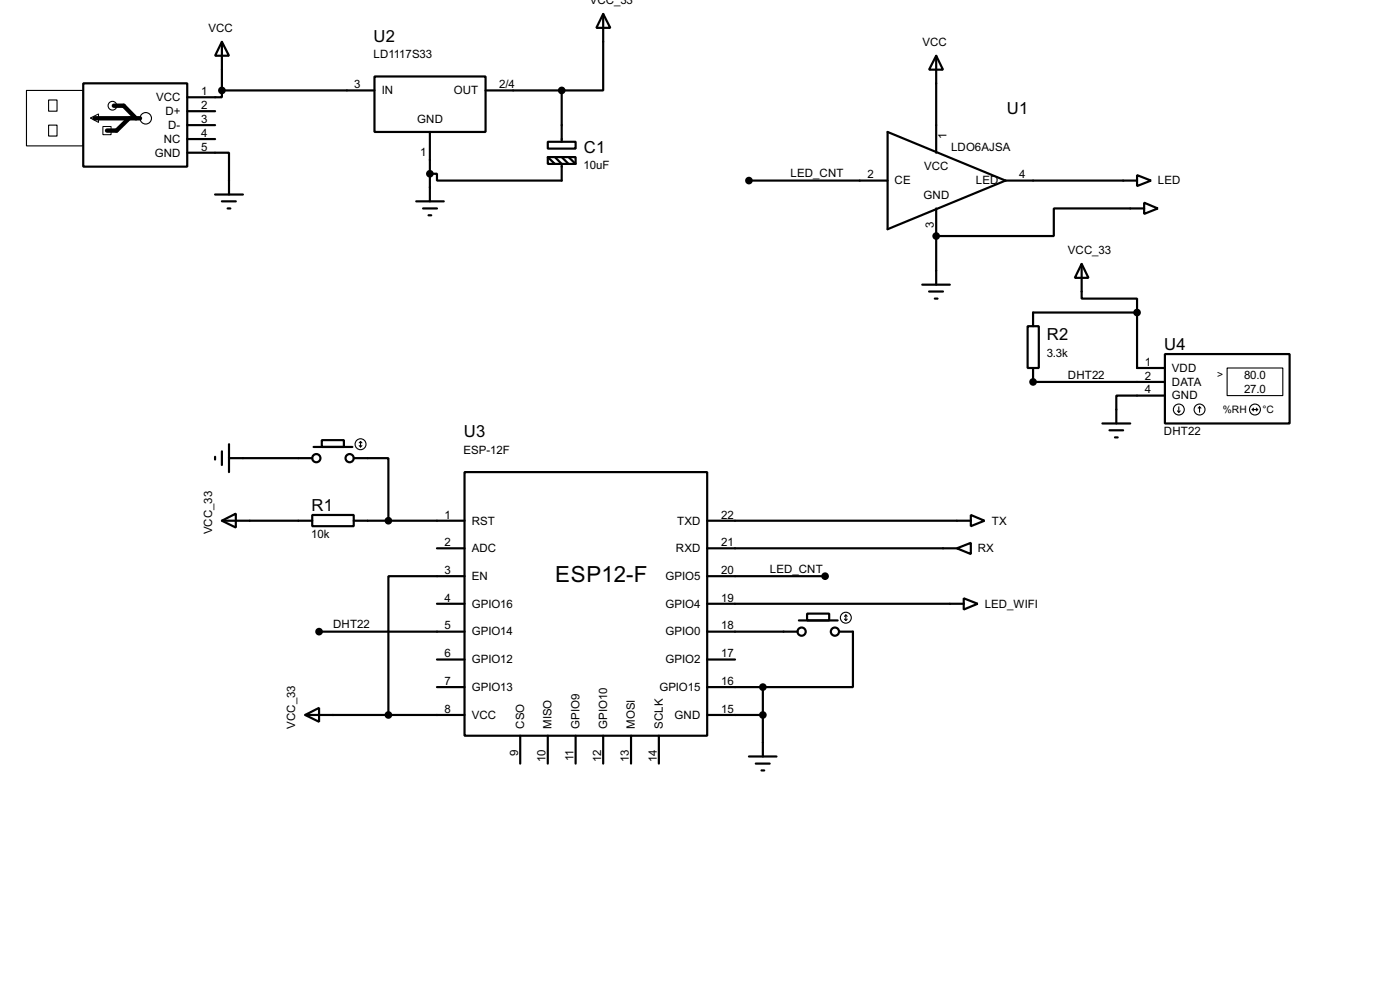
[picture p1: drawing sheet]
<svg xmlns="http://www.w3.org/2000/svg" width="256mm" height="180mm" viewBox="0 0 256 180" stroke-linecap="round" stroke-linejoin="round" font-family="sans-serif">
<g fill="none" stroke="#000" stroke-width=".4">
<path d="M15.3 15.3h19v15.2h-19zM40.7 7.7l1.3 2.5h-2.6zM40.7 16.6v1.2h-6.4M40.7 7.7v8.9M40.7 16.6h27.9M68.6 14h20.4v10.2h-20.4zM89 16.6h13.9M102.9 16.6v9.4M110.5 2.6l1.3 2.5h-2.5zM110.5 2.6v14h-7.6M171.5 10.2l1.3 2.6h-2.6zM171.5 10.2v17.8"/>
<path d="M34.3 28h7.7v7.6M34.3 20.4h5.1M34.3 22.9h5.1M34.3 25.5h5.1M39.4 35.6h5.1M40.7 36.9h2.5M41.7 38.2h.5M76.3 36.9h5M77.5 38.2h2.6M78.5 39.4h.5M78.8 24.2v12.7M100.4 26h5.1v1.2h-5.1z"/>
<path d="M100.4 28.8h5.1v1.2h-5.1zM100.4 28.8l1.3 1.2M101.7 28.8l1.2 1.2v3.1h-22.8v-1.3h-1.3M102.9 28.8l1.3 1.2M104.2 28.8l1.3 1.2M137.2 33.1h25.4M162.6 24.2l21.6 8.9-21.6 8.9zM171.5 38.2v13.9M184.2 33.1h24.1M208.3 32.1l2.6 1-2.6 1zM209.6 37.1l2.5 1.1-2.5 1zM209.6 38.2h-16.5v5h-21.6"/>
<path d="M169 52.1h5M170.2 53.4h2.6M171.3 54.7h.5M188.3 59.7h2v7.7h-2zM198.2 48.3l1.2 2.6h-2.5zM198.2 48.3v6.4h10.1v2.5M208.3 57.2v10.2h5.1M208.3 57.2h-19v2.5M189.3 67.4v2.5h24.1M202 77.5h5.1M203.3 78.8h2.5M213.4 64.8h22.9v12.7h-22.9z"/>
<path d="M213.4 72.4h-8.9v5.1M39.4 83.6v.5M40.7 95.3l2.5-1.3v2.6zM40.7 82.6v2.5M40.7 95.3h16.5M42 83.9h15.2M42 81.3v5.1M57.2 94.3h7.6v2h-7.6zM57.5 81.8h7.1M59 80.6h4v1.2h-4zM64.8 83.9h6.4v11.4M64.8 95.3h20.3"/>
<path d="M85.1 86.4h44.5v48.3h-44.5zM129.6 95.3h48.3M177.9 94.3l2.5 1-2.5 1zM204.3 80.1h.5M58.5 115.6h26.6M80.1 100.4h5M80.1 110.5h5M85.1 105.5h-13.9v25.4M129.6 115.6h16.5M129.6 100.4h45.7M129.6 105.5h21.6M129.6 110.5h47"/>
<path d="M146.4 113.6h7.1M147.9 112.3h4v1.3h-4zM153.7 115.6h2.6v10.2h-16.5M175.3 100.4l2.6-1v2zM176.6 109.5l2.5 1-2.5 1.1zM55.9 130.9l2.6-1.3v2.5zM55.9 130.9h29.2M80.1 125.8h5M80.1 120.7h5M95.3 134.7v5.1M100.4 134.7v5.1M105.5 134.7v5.1"/>
<path d="M110.5 134.7v5.1M115.6 134.7v5.1M120.7 134.7v5.1M129.6 130.9h10.2M129.6 125.8h10.2M129.6 120.7h5.1M137.2 138.5h5.1M138.5 139.8h2.5M139.8 125.8v12.7M139.5 141h.5"/>
<circle cx="57.9" cy="83.9" r=".75"/>
<circle cx="64" cy="83.9" r=".75"/>
<circle cx="146.8" cy="115.6" r=".75"/>
<circle cx="152.9" cy="115.6" r=".75"/>
</g>
<g fill="#000">
<circle cx="171.5" cy="43.2" r=".2"/>
<circle cx="189.3" cy="69.9" r=".2"/>
</g>
<g fill="none" stroke="#000" stroke-width=".2">
<path d="M4.9 16.6h10.4v10.1h-10.4zM8.9 18.3h1.6v2.1h-1.6zM8.9 22.9h1.6v2h-1.6zM215.7 75.2l.3 .3M216 74.5v1M216.2 75.2l-.2 .3M219.8 74.5l-.3 .2M219.8 74.5l.2 .2M219.8 74.5v1M224.8 67.4h10.2v5h-10.2zM229.4 75h1M229.4 75l.3 .2"/>
<path d="M229.7 74.7l-.3 .3M230.2 74.7l.2 .3M230.4 75l-.2 .2M65.8 81.6l.3 .2M66.1 80.8v1M66.1 80.8l-.3 .3M66.1 80.8l.2 .3M66.3 81.6l-.2 .2M154.7 113.3l.3 .3M155 112.6v1M155 112.6l-.3 .2M155 112.6l.2 .2"/>
<path d="M155.2 113.3l-.2 .3"/>
<circle cx="20.6" cy="19.4" r=".8"/>
<circle cx="26.7" cy="21.7" r="1.05"/>
<circle cx="215.9" cy="75" r="1"/>
<circle cx="219.7" cy="75" r="1"/>
<circle cx="229.9" cy="75" r="1"/>
<circle cx="66" cy="81.3" r="1"/>
<circle cx="154.9" cy="113.1" r="1"/>
</g>
<path d="M20.9 19.4h1.8l2.2 2.3M17.3 21.7h8.4M23.7 21.7l-2.3 2.2h-1.8" fill="none" stroke="#000" stroke-width=".8"/>
<path d="M16.6 21.6l1.5-.7v1.5zM18.9 23.2h1.5v1.5h-1.5z" fill="none" stroke="#000" stroke-width=".18"/>
<g fill="#000" stroke="#000" stroke-width=".4">
<circle cx="40.6" cy="16.6" r=".5"/>
<circle cx="102.9" cy="16.6" r=".5"/>
<circle cx="78.7" cy="31.8" r=".5"/>
<circle cx="137.2" cy="33.1" r=".5"/>
<circle cx="171.5" cy="43.2" r=".5"/>
<circle cx="208.3" cy="57.2" r=".5"/>
<circle cx="189.2" cy="69.9" r=".5"/>
<circle cx="71.1" cy="95.3" r=".5"/>
<circle cx="58.4" cy="115.6" r=".5"/>
<circle cx="151.1" cy="105.5" r=".5"/>
<circle cx="71.1" cy="130.9" r=".5"/>
<circle cx="139.7" cy="125.8" r=".5"/>
<circle cx="139.7" cy="130.9" r=".5"/>
</g>
<text font-size="4.6" x="101.7" y="106.6">ESP12-F</text>
<g font-size="3.4">
<text x="68.5" y="7.6">U2</text>
<text x="184.5" y="20.8">U1</text>
<text x="107" y="28">C1</text>
<text x="191.8" y="62.3">R2</text>
<text x="213.3" y="64">U4</text>
<text x="85" y="80.1">U3</text>
<text x="57.1" y="93.5">R1</text>
</g>
<g font-size="2.4">
<text x="38.2" y="5.8">VCC</text>
<text x="108" y=".7">VCC_33</text>
<text x="68.4" y="10.6">LD1117S33</text>
<text x="169" y="8.3">VCC</text>
<text x="36.9" y="17.4">1</text>
<text x="64.9" y="16.2">3</text>
<text x="69.9" y="17.3">IN</text>
<text x="83.1" y="17.3">OUT</text>
<text x="91.5" y="16.2">2/4</text>
<text x="28.6" y="18.5">VCC</text>
<text x="30.3" y="21">D+</text>
<text x="30.8" y="23.6">D-</text>
<text x="36.9" y="19.9">2</text>
<text x="36.9" y="22.5">3</text>
<text x="76.4" y="22.5">GND</text>
<text x="28.3" y="28.6">GND</text>
<text x="30" y="26.1">NC</text>
<text x="36.9" y="25">4</text>
<text x="36.9" y="27.5">5</text>
<text x="77" y="28.6">1</text>
<text x="173.4" y="25.4" transform="rotate(-90 173.4 25.4)">1</text>
<text x="174.2" y="27.5">LDO6AJSA</text>
<text x="106.9" y="31">10uF</text>
<text x="144.8" y="32.5">LED_CNT</text>
<text x="158.9" y="32.6">2</text>
<text x="163.9" y="33.8">CE</text>
<text x="169.3" y="31.2">VCC</text>
<text x="178.8" y="33.8">LED</text>
<text x="186.7" y="32.6">4</text>
<text x="212.1" y="33.8">LED</text>
<text x="169.2" y="36.5">GND</text>
<text x="171.1" y="41.8" transform="rotate(-90 171.1 41.8)">3</text>
<text x="195.6" y="46.5">VCC_33</text>
<text x="191.8" y="65.3">3.3k</text>
<text x="195.6" y="69.3">DHT22</text>
<text x="209.7" y="69.5">2</text>
<text x="209.7" y="67">1</text>
<text x="209.7" y="72">4</text>
<text x="214.7" y="70.6">DATA</text>
<text x="214.7" y="68.1">VDD</text>
<text x="227.9" y="69.3">80.0</text>
<text x="227.9" y="71.9">27.0</text>
<text x="214.7" y="73.1">GND</text>
<text x="84.9" y="83">ESP-12F</text>
<text x="213.2" y="79.6">DHT22</text>
<text x="81.5" y="94.9">1</text>
<text x="132.1" y="94.9">22</text>
<text x="38.9" y="97.8" transform="rotate(-90 38.9 97.8)">VCC_33</text>
<text x="57" y="98.4">10k</text>
<text x="81.5" y="100">2</text>
<text x="86.4" y="96">RST</text>
<text x="86.4" y="101.1">ADC</text>
<text x="123.8" y="101.1">RXD</text>
<text x="124" y="96">TXD</text>
<text x="132.1" y="100">21</text>
<text x="179.1" y="101.1">RX</text>
<text x="181.7" y="96">TX</text>
<text x="81.5" y="105.1">3</text>
<text x="86.4" y="106.2">EN</text>
<text x="121.9" y="106.2">GPIO5</text>
<text x="132.1" y="105.1">20</text>
<text x="141" y="104.9">LED_CNT</text>
<text x="81.5" y="110.1">4</text>
<text x="86.4" y="111.2">GPIO16</text>
<text x="121.9" y="111.2">GPIO4</text>
<text x="132.1" y="110.1">19</text>
<text x="180.4" y="111.2">LED_WIFI</text>
<text x="61" y="115">DHT22</text>
<text x="81.5" y="115.2">5</text>
<text x="86.4" y="116.3">GPIO14</text>
<text x="121.9" y="116.3">GPIO0</text>
<text x="132.1" y="115.2">18</text>
<text x="81.5" y="120.3">6</text>
<text x="81.5" y="125.4">7</text>
<text x="86.4" y="121.4">GPIO12</text>
<text x="121.9" y="121.4">GPIO2</text>
<text x="132.1" y="125.4">16</text>
<text x="132.1" y="120.3">17</text>
<text x="81.5" y="130.5">8</text>
<text x="86.4" y="126.5">GPIO13</text>
<text x="86.4" y="131.6">VCC</text>
<text x="120.8" y="126.5">GPIO15</text>
<text x="123.6" y="131.6">GND</text>
<text x="132.1" y="130.5">15</text>
<text x="54.1" y="133.4" transform="rotate(-90 54.1 133.4)">VCC_33</text>
<text x="96" y="133.4" transform="rotate(-90 96 133.4)">CSO</text>
<text x="101.1" y="133.4" transform="rotate(-90 101.1 133.4)">MISO</text>
<text x="106.2" y="133.4" transform="rotate(-90 106.2 133.4)">GPIO9</text>
<text x="111.2" y="133.4" transform="rotate(-90 111.2 133.4)">GPIO10</text>
<text x="116.3" y="133.4" transform="rotate(-90 116.3 133.4)">MOSI</text>
<text x="121.4" y="133.4" transform="rotate(-90 121.4 133.4)">SCLK</text>
<text x="94.9" y="138.4" transform="rotate(-90 94.9 138.4)">9</text>
<text x="99.9" y="139.5" transform="rotate(-90 99.9 139.5)">10</text>
<text x="105.1" y="139.3" transform="rotate(-90 105.1 139.3)">11</text>
<text x="110.1" y="139.5" transform="rotate(-90 110.1 139.5)">12</text>
<text x="115.2" y="139.5" transform="rotate(-90 115.2 139.5)">13</text>
<text x="120.3" y="139.5" transform="rotate(-90 120.3 139.5)">14</text>
</g>
<g font-size="2.1">
<text x="223" y="69.3">&gt;</text>
<text x="224" y="75.6">%RH</text>
<text x="231.3" y="75.6">°C</text>
</g>
</svg>
